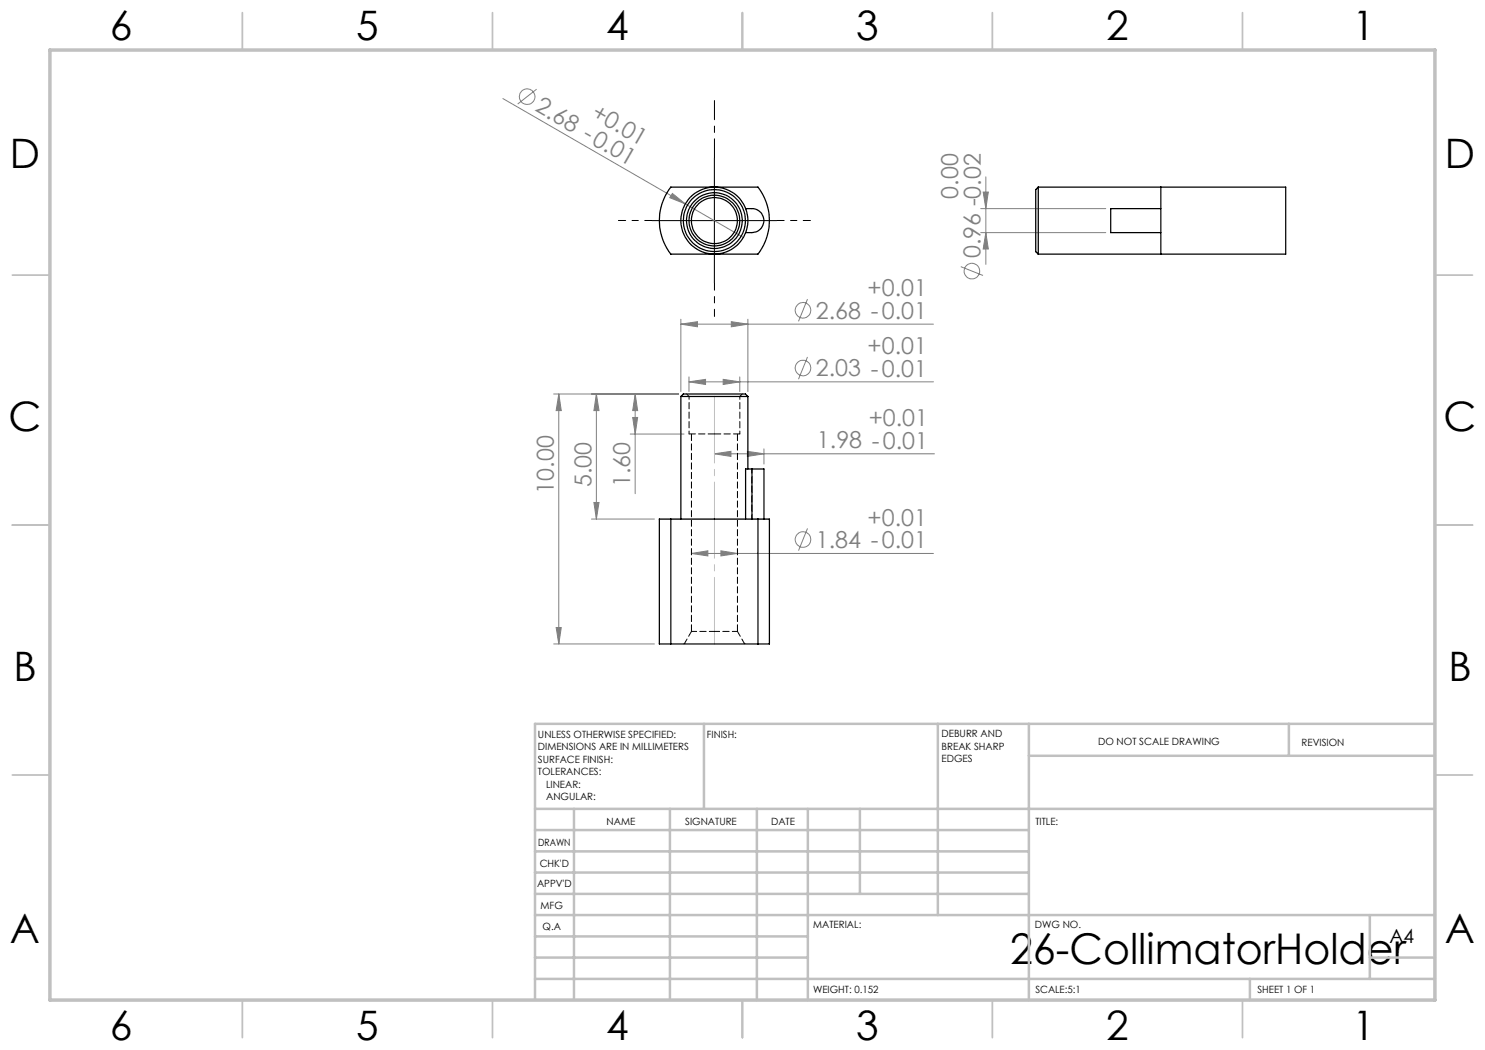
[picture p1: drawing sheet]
<svg xmlns="http://www.w3.org/2000/svg" width="297mm" height="210mm" viewBox="0 0 297 210" stroke-linecap="round" stroke-linejoin="round" font-family="sans-serif">
<g fill="none" stroke="#808080" stroke-width=".2">
<path d="M100.6 19.7l48.1 27.8M107.3 17.8l-3.8 3M134.5 38.7l2.6 2.1-3.2-1.3zM196.6 38.4h1.1l-.5 3.3zM197.2 35.4v17.5M161.5 59.8l-1.8 4.5M192.2 53.3l4.4 1.8M196.1 41.7h25.1M196.1 46.5h25.1M197.2 46.5l.5 3.3h-1.1zM110.7 78.8h25M111.8 78.8v50"/>
<path d="M111.8 78.8l.5 3.3h-1.1zM119.3 78.8v25M119.3 78.8l.5 3.3h-1zM127 78.8l.5 3.3h-1zM127 78.8v19.9M136.2 64.8l3.3-.5v1.1zM136.2 63.8v14.5M136.2 64.8h50.5M137.8 76.4l3.3-.5v1zM137.8 75.4v2.9M137.8 76.4h48.9M144.6 75.9l3.4 .5-3.4 .5z"/>
<path d="M146.3 64.3l3.3 .5-3.3 .6zM148 75.4v2.9M149.6 63.8v14.5M161.5 71.4l-1.8 4.4M126 86.8h10.8M126.5 83.5h1l-.5 3.3zM142.9 90.8l3.3-.5v1zM142.9 90.8h44M149.5 90.3l3.3 .5-3.3 .5zM152.8 89.8v3M118.3 103.8h12.6M118.8 100.5h1l-.5 3.3z"/>
<path d="M138.3 110.7l3.3-.5v1zM138.3 110.7h48.4M144.2 110.2l3.3 .5-3.3 .5zM161.5 105.7l-1.8 4.4M110.7 128.8h20.2M111.2 125.5h1.1l-.5 3.3z"/>
<circle cx="105.4" cy="19.3" r="1.55"/>
<circle cx="194.4" cy="54.2" r="1.55"/>
<circle cx="160.6" cy="62.1" r="1.56"/>
<circle cx="160.6" cy="73.6" r="1.55"/>
<circle cx="160.6" cy="107.9" r="1.55"/>
</g>
<path d="M142.9 31.6v-11.5" fill="none" stroke="#000" stroke-width=".2" stroke-dasharray="15.2 1.3 1.3 1.3" stroke-dashoffset="11.4"/>
<path d="M130.4 44.1h-6.7M142.9 56.6v6.7M155.4 44.1h6.7" fill="none" stroke="#000" stroke-width=".2" stroke-dasharray="15.2 1.3 1.3 1.3" stroke-dashoffset="13.8"/>
<path d="M142.9 31.6v25M130.4 44.1h25" fill="none" stroke="#000" stroke-width=".2"/>
<path d="M142.9 128.8v-49.5" fill="none" stroke="#c0c0c0" stroke-width=".2" stroke-dasharray="15.2 1.3 1.3 1.3" stroke-dashoffset="1.9"/>
<g fill="none" stroke="#c0c0c0" stroke-width=".35">
<path d="M48.5 2.5v7.5M98.5 2.5v7.5M148.5 2.5v7.5M198.5 2.5v7.5M248.5 2.5v7.5M2.5 55h7.5M287 55h7.5M2.5 105h7.5M287 105h7.5M2.5 155h7.5M287 155h7.5M48.5 200v7.5"/>
<path d="M98.5 200v7.5M148.5 200v7.5M198.5 200v7.5M248.5 200v7.5"/>
</g>
<g fill="none" stroke="#c0c0c0" stroke-width=".5">
<path d="M140.8 144.8v17M187.6 144.8v38.2M205.8 144.8v55.2M205.8 151.2h81.2M257.8 144.8v6.4M287 144.8h-180v55.2M107 161.8h180M107 178.8h98.8M107 174.5h98.8M107 170.3h98.8M107 166h98.8M114.8 161.8v38.2"/>
<path d="M134 161.8v38.2M151.4 161.8v38.2M161.6 161.8v38.2M172 161.8v17M107 195.8h180M107 191.5h54.6M107 187.3h54.6M107 183h180M250 195.8v4.2M274 191.5h13M274 183v12.8"/>
</g>
<path d="M10 10h277v190h-277z" fill="none" stroke="#c0c0c0" stroke-width=".7"/>
<g fill="#808080">
<path d="M134.5 38.7l2.6 2.1-3.2-1.3z"/>
<path d="M149.5 90.3l3.3 .5-3.3 .5zM142.9 90.8l3.3-.5v1z"/>
<path d="M137.8 76.4l3.3-.5v1zM144.6 75.9l3.4 .5-3.4 .5zM138.3 110.7l3.3-.5v1zM144.2 110.2l3.3 .5-3.3 .5zM136.2 64.8l3.3-.5v1.1zM146.3 64.3l3.3 .5-3.3 .6z"/>
<path d="M119.3 78.8l.5 3.3h-1zM118.8 100.5h1l-.5 3.3zM111.8 78.8l.5 3.3h-1.1zM111.2 125.5h1.1l-.5 3.3zM127 78.8l.5 3.3h-1zM126.5 83.5h1l-.5 3.3zM196.6 38.4h1.1l-.5 3.3zM197.2 46.5l.5 3.3h-1.1z"/>
</g>
<g fill="none" stroke="#000" stroke-width=".25">
<path d="M134.2 37.4h17.4a10.9 10.9 0 0 1 0 13.4h-17.4a10.9 10.9 0 0 1 0-13.4zM207.6 37.4h49.5v13.4h-49.5M207.6 37.4v13.4M207.6 37.4l-.4 .5v12.4l.4 .5M232.2 37.4v13.4M149.1 41.7h1.3a2.4 2.4 0 0 1 2.4 2.4 2.4 2.4 0 0 1-2.4 2.4h-1.3M232.2 41.7h-10.1v4.8h10.1M136.2 79.3h13.4M136.2 79.3l.5-.5h12.4l.5 .5M136.2 79.3v24.5M149.6 79.3v14.5M150.4 93.8h2.4v10"/>
<path d="M150.4 93.8h-1.3v10M150.4 93.8v10M134.2 103.8h-2.3v25h2.3M134.2 103.8v25M134.2 103.8h17.4M151.6 103.8h2.3v25h-2.3M151.6 103.8v25M134.2 128.8h17.4"/>
<circle cx="142.9" cy="44.1" r="6.2"/>
<circle cx="142.9" cy="44.1" r="4.6"/>
<circle cx="142.9" cy="44.1" r="5.1"/>
<circle cx="142.9" cy="44.1" r="5.6"/>
<circle cx="142.9" cy="44.1" r="6.7"/>
</g>
<path d="M142.9 126.3h-4.6M147.5 126.3h-4.6" fill="none" stroke="#000" stroke-width=".2" stroke-dasharray="1.3 .6" stroke-dashoffset=".2"/>
<path d="M137.8 86.8h5.1M142.9 86.8h5.1" fill="none" stroke="#000" stroke-width=".2" stroke-dasharray="1.3 .6"/>
<path d="M137.3 78.8l.5 .5M148 79.3l.5-.5M150.4 93.8v10" fill="none" stroke="#000" stroke-width=".2" stroke-dasharray="1.3 .6" stroke-dashoffset=".4"/>
<path d="M138.3 126.3l-1.5 2.5M148.9 128.8l-1.4-2.5" fill="none" stroke="#000" stroke-width=".2" stroke-dasharray="1.3 .6" stroke-dashoffset=".1"/>
<path d="M137.8 79.3v7.5M148 86.8v-7.5" fill="none" stroke="#000" stroke-width=".2" stroke-dasharray="1.3 .6" stroke-dashoffset=".7"/>
<path d="M138.3 86.8v39.5M147.5 126.3v-39.5" fill="none" stroke="#000" stroke-width=".2" stroke-dasharray="1.3 .6" stroke-dashoffset="-.1"/>
<text font-size="8.5" x="202" y="192.7">26-CollimatorHolder</text>
<g font-size="8.1">
<text x="22" y="8">6</text>
<text x="71.2" y="8">5</text>
<text x="121.2" y="8">4</text>
<text x="171.3" y="8">3</text>
<text x="221.3" y="8">2</text>
<text x="270.5" y="8">1</text>
<text x="2" y="33.6">D</text>
<text x="289" y="33.6">D</text>
<text x="1.7" y="86.1">C</text>
<text x="288.7" y="86.1">C</text>
<text x="2.7" y="136.1">B</text>
<text x="289.7" y="136.1">B</text>
<text x="2" y="188.6">A</text>
<text x="289" y="188.6">A</text>
<text x="22" y="208">6</text>
<text x="71.2" y="208">5</text>
<text x="121.2" y="208">4</text>
<text x="171.3" y="208">3</text>
<text x="221.3" y="208">2</text>
<text x="270.5" y="208">1</text>
</g>
<g font-size="4.7" fill="#808080">
<text x="106.8" y="22.1" transform="rotate(30 106.8 22.1)">2.68 -0.01</text>
<text x="118" y="23.4" transform="rotate(30 118 23.4)">+0.01</text>
<text x="191.6" y="39.7" transform="rotate(-90 191.6 39.7)">0.00</text>
<text x="196.2" y="41.3" transform="rotate(-90 196.2 41.3)">-0.02</text>
<text x="196.1" y="51.6" transform="rotate(-90 196.1 51.6)">0.96</text>
<text x="173.5" y="59.3">+0.01</text>
<text x="163.2" y="63.8">2.68 -0.01</text>
<text x="173.5" y="70.8">+0.01</text>
<text x="163.2" y="75.3">2.03 -0.01</text>
<text x="163.4" y="89.7">1.98 -0.01</text>
<text x="173.7" y="85.2">+0.01</text>
<text x="110.8" y="98.7" transform="rotate(-90 110.8 98.7)">10.00</text>
<text x="118.3" y="97.4" transform="rotate(-90 118.3 97.4)">5.00</text>
<text x="126" y="97.4" transform="rotate(-90 126 97.4)">1.60</text>
<text x="173.5" y="105.1">+0.01</text>
<text x="163.2" y="109.6">1.84 -0.01</text>
</g>
<text font-size="3.9" x="277.9" y="188.5">A4</text>
<g font-size="2">
<text x="107.6" y="147.6">UNLESS OTHERWISE SPECIFIED:</text>
<text x="141.4" y="147.6">FINISH:</text>
<text x="188.3" y="147.5">DEBURR AND</text>
<text x="188.3" y="150">BREAK SHARP</text>
<text x="219.6" y="149">DO NOT SCALE DRAWING</text>
<text x="260.3" y="149.2">REVISION</text>
<text x="107.6" y="150.1">DIMENSIONS ARE IN MILLIMETERS</text>
<text x="107.6" y="152.6">SURFACE FINISH:</text>
<text x="107.6" y="155.1">TOLERANCES:</text>
<text x="188.3" y="152.5">EDGES</text>
<text x="109.2" y="157.6">LINEAR:</text>
<text x="109.2" y="160.1">ANGULAR:</text>
<text x="121.3" y="165">NAME</text>
<text x="137" y="164.9">SIGNATURE</text>
<text x="154.2" y="164.9">DATE</text>
<text x="207.1" y="164.9">TITLE:</text>
<text x="107.6" y="169.1">DRAWN</text>
<text x="107.9" y="173.3">CHK'D</text>
<text x="107.4" y="177.4">APPV'D</text>
<text x="108.1" y="181.8">MFG</text>
<text x="108.5" y="186">Q.A</text>
<text x="162.6" y="185.5">MATERIAL:</text>
<text x="207" y="185.5">DWG NO.</text>
<text x="162.6" y="198.5">WEIGHT: 0.152</text>
<text x="207.1" y="198.6">SCALE:5:1</text>
<text x="251.5" y="198.6">SHEET 1 OF 1</text>
</g>
</svg>
